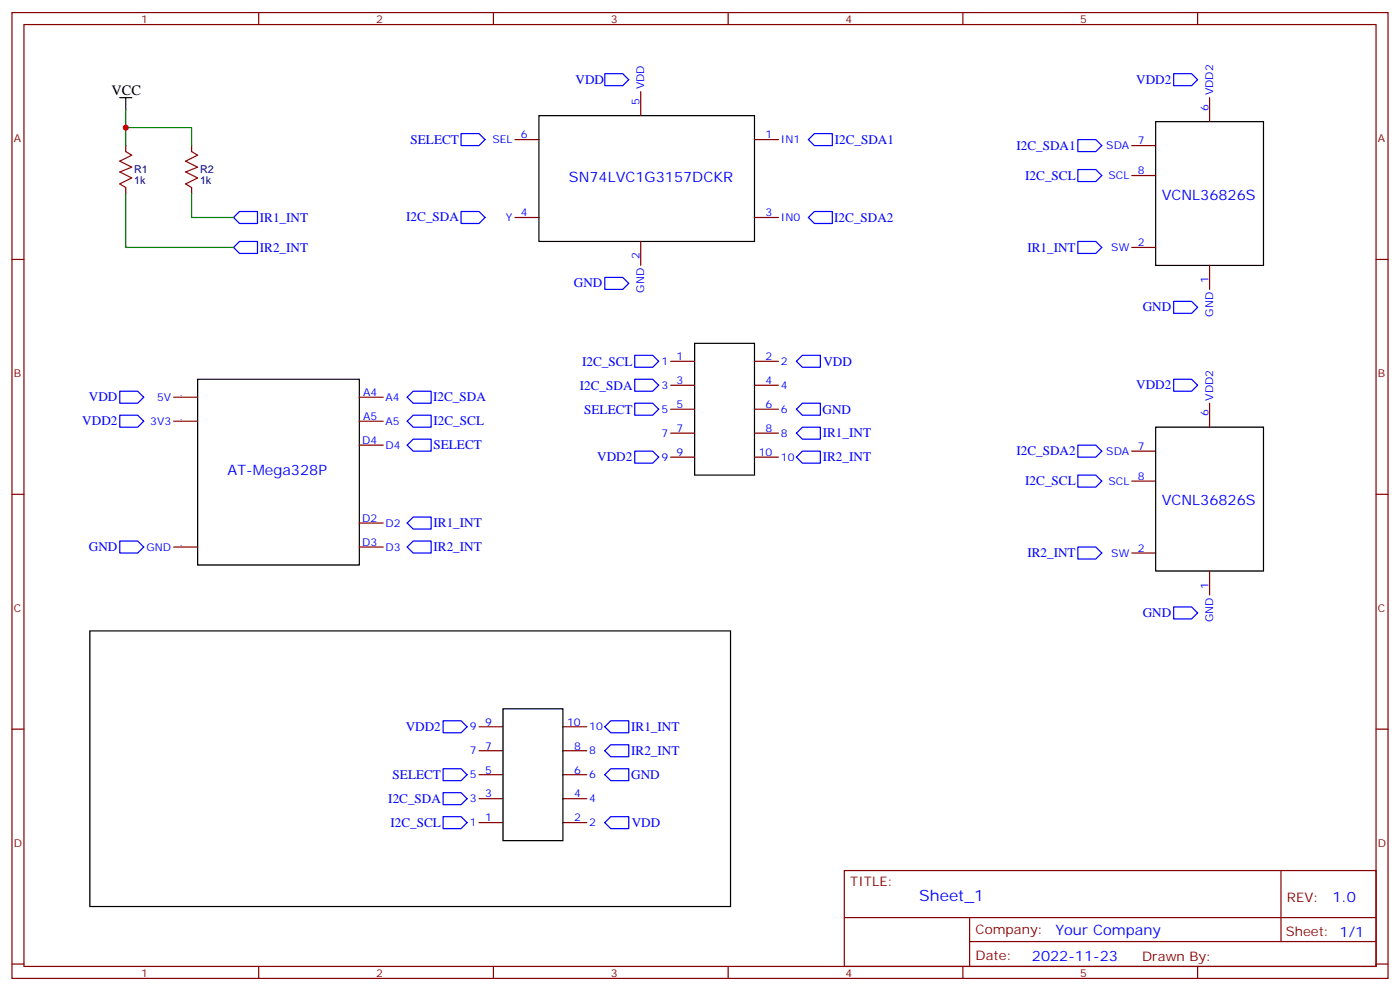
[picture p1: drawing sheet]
<svg xmlns="http://www.w3.org/2000/svg" width="412mm" height="292mm" viewBox="0 0 412 292" stroke-linecap="round" stroke-linejoin="round" font-family="sans-serif">
<g fill="none" stroke="#870000" stroke-width=".35">
<path d="M3.5 3.7h405.4v284.3h-405.4zM7.1 7.2h398.2v277.3h-398.2zM76.2 3.7v3.5M145.3 3.7v3.5M214.5 3.7v3.5M283.6 3.7v3.5M352.8 3.7v3.5M188.7 27v7M356.3 28.8v7M37 42.9v1.7M37 55.2v1.8M56.4 42.9v1.7"/>
<path d="M56.4 55.2v1.8M151.7 41.1h7M222.2 41.1h7.1M333.4 42.9h7M333.4 51.7h7M3.5 76.4h3.6M151.7 64h7M188.7 71.1v7M222.2 64h7.1M333.4 72.8h7M356.3 78.1v7.1M405.3 76.4h3.6"/>
<path d="M51.2 116.9h7M105.8 116.9h7.1M197.6 106.4h7M197.6 113.4h7M222.2 106.4h7.1M222.2 113.4h7.1M356.3 118.7v7.1M51.2 124h7M105.8 124h7.1M105.8 131.1h7.1M197.6 120.5h7M197.6 127.5h7"/>
<path d="M197.6 134.6h7M222.2 120.5h7.1M222.2 127.5h7.1M222.2 134.6h7.1M333.4 132.8h7M3.5 145.5h3.6M105.8 154h7.1M333.4 141.6h7M405.3 145.5h3.6M51.2 161h7M105.8 161h7.1M333.4 162.8h7"/>
<path d="M356.3 168.1v7.1M3.5 214.7h3.6M141.1 214h7.1M165.8 214h7.1M405.3 214.7h3.6M141.1 235.1h7.1M141.1 228.1h7.1M141.1 221h7.1M165.8 235.1h7.1M165.8 228.1h7.1M165.8 221h7.1M141.1 242.2h7.1"/>
<path d="M165.8 242.2h7.1M248.7 256.3h156.6v28.2h-156.6zM377.3 256.3v20.9M248.7 270.1h156.5M285.6 277.2h119.6M285.6 270.1v14.2M3.5 283.8h3.6M76.2 284.5v3.5M145.3 284.5v3.5M214.5 284.5v3.5M283.6 284.5v3.5M352.8 284.5v3.5"/>
<path d="M405.3 283.8h3.6"/>
</g>
<path d="M35.3 28.8h3.5M37 28.8v3.5M158.7 34h63.5v37.1h-63.5zM340.4 35.8h31.8v42.3h-31.8zM58.2 111.7h47.6v54.6h-47.6zM204.6 101.1h17.6v38.8h-17.6zM340.4 125.8h31.8v42.3h-31.8zM26.5 185.7h188.7v81.2h-188.7zM148.2 208.7h17.6v38.8h-17.6z" fill="none" stroke="#000" stroke-width=".35"/>
<g fill="none" stroke="#00f" stroke-width=".35">
<path d="M135.8 39.3h5.3l1.8 1.8-1.8 1.8h-5.3zM178.2 21.7h5.2l1.8 1.8-1.8 1.7h-5.2zM345.7 21.7h5.3l1.8 1.8-1.8 1.7h-5.3zM238.1 41.1l1.8-1.8h5.3v3.6h-5.3zM317.5 41.1h5.3l1.8 1.8-1.8 1.7h-5.3zM317.5 49.9h5.3l1.8 1.8-1.8 1.7h-5.3zM68.8 64l1.8-1.7h5.2v3.5h-5.2zM68.8 72.8l1.8-1.7h5.2v3.5h-5.2zM135.8 62.3h5.3l1.8 1.7-1.8 1.8h-5.3zM238.1 64l1.8-1.7h5.3v3.5h-5.3zM317.5 71.1h5.3l1.8 1.7-1.8 1.8h-5.3zM178.2 81.7h5.2l1.8 1.7-1.8 1.8h-5.2z"/>
<path d="M345.7 88.7h5.3l1.8 1.8-1.8 1.8h-5.3zM35.3 115.2h5.3l1.7 1.7-1.7 1.8h-5.3zM119.9 116.9l1.8-1.7h5.3v3.5h-5.3zM187 104.6h5.3l1.7 1.8-1.7 1.7h-5.3zM187 111.7h5.3l1.7 1.7-1.7 1.8h-5.3zM187 118.7h5.3l1.7 1.8-1.7 1.7h-5.3zM234.6 106.4l1.8-1.8h5.3v3.5h-5.3zM345.7 111.7h5.3l1.8 1.7-1.8 1.8h-5.3zM35.3 122.2h5.3l1.7 1.8-1.7 1.8h-5.3zM119.9 124l1.8-1.8h5.3v3.6h-5.3zM119.9 131.1l1.8-1.8h5.3v3.5h-5.3zM187 132.8h5.3l1.7 1.8-1.7 1.7h-5.3z"/>
<path d="M234.6 134.6l1.8-1.8h5.3v3.5h-5.3zM234.6 127.5l1.8-1.7h5.3v3.5h-5.3zM234.6 120.5l1.8-1.8h5.3v3.5h-5.3zM317.5 131.1h5.3l1.8 1.7-1.8 1.8h-5.3zM317.5 139.9h5.3l1.8 1.7-1.8 1.8h-5.3zM35.3 159.3h5.3l1.7 1.7-1.7 1.8h-5.3zM119.9 154l1.8-1.8h5.3v3.6h-5.3zM119.9 161l1.8-1.7h5.3v3.5h-5.3zM317.5 161h5.3l1.8 1.8-1.8 1.8h-5.3zM345.7 178.7h5.3l1.8 1.7-1.8 1.8h-5.3zM130.5 212.2h5.3l1.8 1.8-1.8 1.7h-5.3zM178.2 214l1.7-1.8h5.3v3.5h-5.3z"/>
<path d="M179.9 219.3h5.3v3.5h-5.3l-1.7-1.8zM130.5 233.4h5.3l1.8 1.7-1.8 1.8h-5.3zM130.5 226.3h5.3l1.8 1.8-1.8 1.7h-5.3zM178.2 228.1l1.7-1.8h5.3v3.5h-5.3zM130.5 240.4h5.3l1.8 1.8-1.8 1.7h-5.3zM178.2 242.2l1.7-1.8h5.3v3.5h-5.3z"/>
</g>
<path d="M37 44.6l1.8 1.1-3.5 1.7 3.5 1.8-3.5 1.4 3.5 1.8-3.5 1.8 1.7 1M56.4 44.6l1.8 1.1-3.5 1.7 3.5 1.8-3.5 1.4 3.5 1.8-3.5 1.8 1.7 1" fill="none" stroke="#a10000" stroke-width=".35"/>
<path d="M37 37.6h19.4v5.3M37 32.3v10.6M37 57v15.8h31.8M56.4 57v7h12.4" fill="none" stroke="#008700" stroke-width=".35"/>
<circle cx="37" cy="37.6" r=".88" fill="#c00"/>
<text font-size="4.6" fill="#00f" x="270.8" y="265.3">Sheet_1</text>
<text font-size="4.2" x="32.8" y="28">VCC</text>
<g font-size="4.2" fill="#00f">
<text x="167.6" y="53.4">SN74LVC1G3157DCKR</text>
<text x="342.2" y="58.7">VCNL36826S</text>
<text x="67" y="139.9">AT-Mega328P</text>
<text x="342.2" y="148.7">VCNL36826S</text>
<text x="392.5" y="265.6">1.0</text>
<text x="310.9" y="275.1">Your Company</text>
<text x="304" y="282.9">2022-11-23</text>
</g>
<g font-size="3.9" fill="#00f">
<text x="169.6" y="24.6">VDD</text>
<text x="334.7" y="24.7">VDD2</text>
<text x="120.9" y="42.4">SELECT</text>
<text x="245.9" y="42.4">I2C_SDA1</text>
<text x="299.4" y="44.1">I2C_SDA1</text>
<text x="302" y="52.9">I2C_SCL</text>
<text x="76.6" y="65.3">IR1_INT</text>
<text x="119.7" y="65.2">I2C_SDA</text>
<text x="245.8" y="65.3">I2C_SDA2</text>
<text x="76.6" y="74.2">IR2_INT</text>
<text x="302.6" y="74.1">IR1_INT</text>
<text x="169.1" y="84.6">GND</text>
<text x="336.6" y="91.7">GND</text>
<text x="171.5" y="107.6">I2C_SCL</text>
<text x="242.6" y="107.7">VDD</text>
<text x="26.2" y="118.2">VDD</text>
<text x="127.6" y="118.1">I2C_SDA</text>
<text x="170.8" y="114.7">I2C_SDA</text>
<text x="334.7" y="114.6">VDD2</text>
<text x="24.2" y="125.3">VDD2</text>
<text x="127.7" y="125.2">I2C_SCL</text>
<text x="172.1" y="121.7">SELECT</text>
<text x="242.3" y="121.8">GND</text>
<text x="242.4" y="128.7">IR1_INT</text>
<text x="127.7" y="132.2">SELECT</text>
<text x="175.9" y="135.8">VDD2</text>
<text x="242.4" y="135.8">IR2_INT</text>
<text x="299.4" y="134">I2C_SDA2</text>
<text x="302" y="142.9">I2C_SCL</text>
<text x="127.7" y="155.2">IR1_INT</text>
<text x="26.2" y="162.3">GND</text>
<text x="127.7" y="162.2">IR2_INT</text>
<text x="302.6" y="164">IR2_INT</text>
<text x="336.6" y="181.6">GND</text>
<text x="119.5" y="215.2">VDD2</text>
<text x="185.9" y="215.2">IR1_INT</text>
<text x="185.9" y="222.2">IR2_INT</text>
<text x="115.7" y="229.3">SELECT</text>
<text x="185.9" y="229.3">GND</text>
<text x="114.4" y="236.4">I2C_SDA</text>
<text x="115" y="243.5">I2C_SCL</text>
<text x="186.1" y="243.4">VDD</text>
</g>
<g font-size="3.9" fill="#800">
<text x="250.5" y="260.9">TITLE:</text>
<text x="379.1" y="265.6">REV:</text>
<text x="287.4" y="275.1">Company:</text>
<text x="378.7" y="275.7">Sheet: 1/1</text>
<text x="287.4" y="282.8">Date:</text>
<text x="336.4" y="282.8">Drawn By:</text>
</g>
<g font-size="3.2" fill="#800">
<text x="41.6" y="6.7">1</text>
<text x="110.8" y="6.7">2</text>
<text x="179.9" y="6.7">3</text>
<text x="249.1" y="6.7">4</text>
<text x="318.2" y="6.7">5</text>
<text x="4.1" y="41.8">A</text>
<text x="405.9" y="41.8">A</text>
<text x="4.1" y="110.9">B</text>
<text x="405.9" y="110.9">B</text>
<text x="4.1" y="180.1">C</text>
<text x="405.9" y="180.1">C</text>
<text x="4.1" y="249.2">D</text>
<text x="405.9" y="249.2">D</text>
<text x="41.6" y="287.5">1</text>
<text x="110.8" y="287.5">2</text>
<text x="179.9" y="287.5">3</text>
<text x="249.1" y="287.5">4</text>
<text x="318.2" y="287.5">5</text>
</g>
<g font-size="3.2" fill="#00f">
<text x="189.8" y="26.3" transform="rotate(-90 189.8 26.3)">VDD</text>
<text x="357.4" y="28" transform="rotate(-90 357.4 28)">VDD2</text>
<text x="188.4" y="30.8" transform="rotate(-90 188.4 30.8)">5</text>
<text x="356" y="32.5" transform="rotate(-90 356 32.5)">6</text>
<text x="153.5" y="40.7">6</text>
<text x="225.5" y="40.7">1</text>
<text x="145" y="42.2">SEL</text>
<text x="230" y="42.2">IN1</text>
<text x="325.9" y="43.9">SDA</text>
<text x="335.1" y="42.5">7</text>
<text x="326.5" y="52.7">SCL</text>
<text x="335.1" y="51.3">8</text>
<text x="149" y="65.1">Y</text>
<text x="153.5" y="63.7">4</text>
<text x="225.5" y="63.7">3</text>
<text x="230" y="65.1">IN0</text>
<text x="188.4" y="76.4" transform="rotate(-90 188.4 76.4)">2</text>
<text x="327.4" y="73.9">SW</text>
<text x="335.1" y="72.5">2</text>
<text x="356" y="83.4" transform="rotate(-90 356 83.4)">1</text>
<text x="189.8" y="86.1" transform="rotate(-90 189.8 86.1)">GND</text>
<text x="357.4" y="93.2" transform="rotate(-90 357.4 93.2)">GND</text>
<text x="194.8" y="107.4">1</text>
<text x="199.3" y="106">1</text>
<text x="225.5" y="106">2</text>
<text x="230" y="107.4">2</text>
<text x="199.3" y="113.1">3</text>
<text x="225.5" y="113.1">4</text>
<text x="46.3" y="118">5V</text>
<text x="52.9" y="116.6">.</text>
<text x="106.9" y="116.6">A4</text>
<text x="113.6" y="118">A4</text>
<text x="194.8" y="114.5">3</text>
<text x="230" y="114.5">4</text>
<text x="357.4" y="118" transform="rotate(-90 357.4 118)">VDD2</text>
<text x="44.2" y="125.1">3V3</text>
<text x="52.9" y="123.6">.</text>
<text x="106.9" y="123.6">A5</text>
<text x="113.6" y="125.1">A5</text>
<text x="194.8" y="121.5">5</text>
<text x="199.3" y="120.1">5</text>
<text x="225.5" y="120.1">6</text>
<text x="230" y="121.5">6</text>
<text x="356" y="122.5" transform="rotate(-90 356 122.5)">6</text>
<text x="106.7" y="130.7">D4</text>
<text x="194.8" y="128.6">7</text>
<text x="199.3" y="127.2">7</text>
<text x="225.5" y="127.2">8</text>
<text x="230" y="128.6">8</text>
<text x="113.6" y="132.1">D4</text>
<text x="194.8" y="135.6">9</text>
<text x="199.3" y="134.2">9</text>
<text x="223.5" y="134.2">10</text>
<text x="230" y="135.6">10</text>
<text x="325.9" y="133.9">SDA</text>
<text x="335.1" y="132.5">7</text>
<text x="326.5" y="142.7">SCL</text>
<text x="335.1" y="141.3">8</text>
<text x="106.7" y="153.6">D2</text>
<text x="113.6" y="155">D2</text>
<text x="52.9" y="160.7">.</text>
<text x="106.7" y="160.7">D3</text>
<text x="43.2" y="162.1">GND</text>
<text x="113.6" y="162.1">D3</text>
<text x="327.4" y="163.9">SW</text>
<text x="335.1" y="162.5">2</text>
<text x="356" y="173.4" transform="rotate(-90 356 173.4)">1</text>
<text x="357.4" y="183.1" transform="rotate(-90 357.4 183.1)">GND</text>
<text x="138.4" y="215">9</text>
<text x="142.9" y="213.6">9</text>
<text x="167.1" y="213.6">10</text>
<text x="173.6" y="215">10</text>
<text x="142.9" y="220.7">7</text>
<text x="169.1" y="220.7">8</text>
<text x="138.4" y="222.1">7</text>
<text x="142.9" y="227.7">5</text>
<text x="169.1" y="227.7">6</text>
<text x="173.6" y="222.1">8</text>
<text x="138.4" y="229.1">5</text>
<text x="173.6" y="229.1">6</text>
<text x="138.4" y="236.2">3</text>
<text x="142.9" y="234.8">3</text>
<text x="169.1" y="234.8">4</text>
<text x="173.6" y="236.2">4</text>
<text x="138.4" y="243.2">1</text>
<text x="142.9" y="241.8">1</text>
<text x="169.1" y="241.8">2</text>
<text x="173.6" y="243.2">2</text>
</g>
<g font-size="3.2" fill="#000080">
<text x="39.5" y="51">R1</text>
<text x="58.9" y="51">R2</text>
<text x="39.5" y="54.2">1k</text>
<text x="58.9" y="54.2">1k</text>
</g>
</svg>
